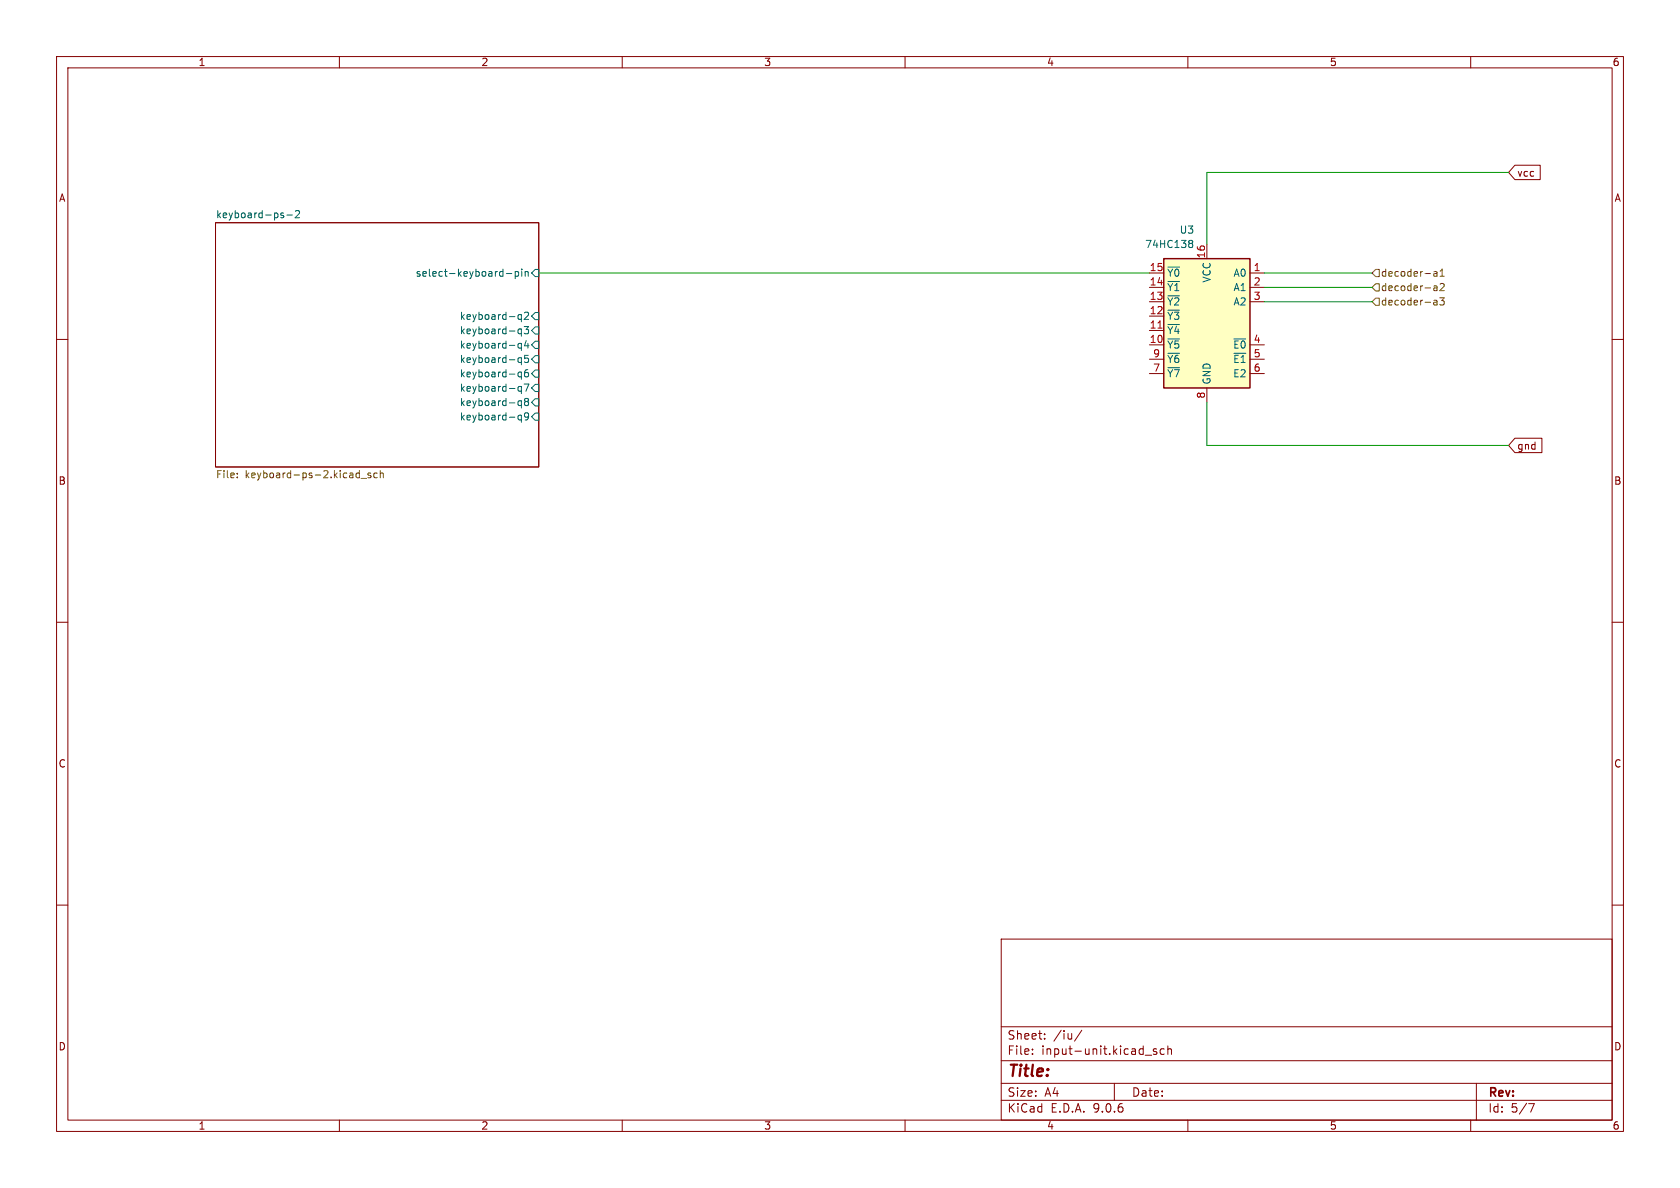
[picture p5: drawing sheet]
(kicad_sch
 (version 20250114)
 (generator "eeschema")
 (generator_version "9.0")
 (paper "A4")
 (lib_symbols
  (symbol "74xx:74HC138" (exclude_from_sim no) (in_bom yes) (on_board yes)
   (property "Reference" "U" (at -7.62 13.97 0) (effects (font (size 1.27 1.27)) (justify left bottom)))
   (property "Value" "74HC138" (at 2.54 -11.43 0) (effects (font (size 1.27 1.27)) (justify left top)))
   (property "Footprint" "" (at 0 0 0) (effects (font (size 1.27 1.27)) (hide yes)))
   (property "Datasheet" "http://www.ti.com/lit/ds/symlink/cd74hc238.pdf" (at 0 0 0) (effects (font (size 1.27 1.27)) (hide yes)))
   (property "Description" "3-to-8 line decoder/multiplexer inverting, DIP-16/SOIC-16/SSOP-16" (at 0 0 0) (effects (font (size 1.27 1.27)) (hide yes)))
   (symbol "74HC138_0_1"
    (rectangle (start -7.62 12.7) (end 7.62 -10.16) (stroke (width 0.254) (type default)) (fill (type background))))
   (symbol "74HC138_1_1"
    (pin input line (at -10.16 10.16 0) (length 2.54) (name "A0" (effects (font (size 1.27 1.27)))) (number "1" (effects (font (size 1.27 1.27)))))
    (pin input line (at -10.16 7.62 0) (length 2.54) (name "A1" (effects (font (size 1.27 1.27)))) (number "2" (effects (font (size 1.27 1.27)))))
    (pin input line (at -10.16 5.08 0) (length 2.54) (name "A2" (effects (font (size 1.27 1.27)))) (number "3" (effects (font (size 1.27 1.27)))))
    (pin input line (at -10.16 -2.54 0) (length 2.54) (name "~{E0}" (effects (font (size 1.27 1.27)))) (number "4" (effects (font (size 1.27 1.27)))))
    (pin input line (at -10.16 -5.08 0) (length 2.54) (name "~{E1}" (effects (font (size 1.27 1.27)))) (number "5" (effects (font (size 1.27 1.27)))))
    (pin input line (at -10.16 -7.62 0) (length 2.54) (name "E2" (effects (font (size 1.27 1.27)))) (number "6" (effects (font (size 1.27 1.27)))))
    (pin power_in line (at 0 15.24 270) (length 2.54) (name "VCC" (effects (font (size 1.27 1.27)))) (number "16" (effects (font (size 1.27 1.27)))))
    (pin power_in line (at 0 -12.7 90) (length 2.54) (name "GND" (effects (font (size 1.27 1.27)))) (number "8" (effects (font (size 1.27 1.27)))))
    (pin output line (at 10.16 10.16 180) (length 2.54) (name "~{Y0}" (effects (font (size 1.27 1.27)))) (number "15" (effects (font (size 1.27 1.27)))))
    (pin output line (at 10.16 7.62 180) (length 2.54) (name "~{Y1}" (effects (font (size 1.27 1.27)))) (number "14" (effects (font (size 1.27 1.27)))))
    (pin output line (at 10.16 5.08 180) (length 2.54) (name "~{Y2}" (effects (font (size 1.27 1.27)))) (number "13" (effects (font (size 1.27 1.27)))))
    (pin output line (at 10.16 2.54 180) (length 2.54) (name "~{Y3}" (effects (font (size 1.27 1.27)))) (number "12" (effects (font (size 1.27 1.27)))))
    (pin output line (at 10.16 0 180) (length 2.54) (name "~{Y4}" (effects (font (size 1.27 1.27)))) (number "11" (effects (font (size 1.27 1.27)))))
    (pin output line (at 10.16 -2.54 180) (length 2.54) (name "~{Y5}" (effects (font (size 1.27 1.27)))) (number "10" (effects (font (size 1.27 1.27)))))
    (pin output line (at 10.16 -5.08 180) (length 2.54) (name "~{Y6}" (effects (font (size 1.27 1.27)))) (number "9" (effects (font (size 1.27 1.27)))))
    (pin output line (at 10.16 -7.62 180) (length 2.54) (name "~{Y7}" (effects (font (size 1.27 1.27)))) (number "7" (effects (font (size 1.27 1.27))))))
   (embedded_fonts no)))
 (wire
  (pts (xy 266.7 30.48) (xy 213.36 30.48))
  (stroke (width 0) (type default)))
 (wire
  (pts (xy 213.36 78.74) (xy 266.7 78.74))
  (stroke (width 0) (type default)))
 (wire
  (pts (xy 213.36 71.12) (xy 213.36 78.74))
  (stroke (width 0) (type default)))
 (wire
  (pts (xy 213.36 30.48) (xy 213.36 43.18))
  (stroke (width 0) (type default)))
 (wire
  (pts (xy 95.25 48.26) (xy 203.2 48.26))
  (stroke (width 0) (type default)))
 (wire
  (pts (xy 223.52 48.26) (xy 242.57 48.26))
  (stroke (width 0) (type default)))
 (wire
  (pts (xy 223.52 50.8) (xy 242.57 50.8))
  (stroke (width 0) (type default)))
 (wire
  (pts (xy 223.52 53.34) (xy 242.57 53.34))
  (stroke (width 0) (type default)))
 (global_label "vcc"
  (shape input)
  (at 266.7 30.48 0)
  (fields_autoplaced yes)
  (effects (font (size 1.27 1.27)) (justify left))
  (property "Intersheetrefs" "${INTERSHEET_REFS}" (at 272.83 30.48 0) (effects (font (size 1.27 1.27)) (justify left) (hide yes))))
 (global_label "gnd"
  (shape input)
  (at 266.7 78.74 0)
  (fields_autoplaced yes)
  (effects (font (size 1.27 1.27)) (justify left))
  (property "Intersheetrefs" "${INTERSHEET_REFS}" (at 273.1322 78.74 0) (effects (font (size 1.27 1.27)) (justify left) (hide yes))))
 (hierarchical_label "decoder-a2"
  (shape input)
  (at 242.57 50.8 0)
  (effects (font (size 1.27 1.27)) (justify left)))
 (hierarchical_label "decoder-a3"
  (shape input)
  (at 242.57 53.34 0)
  (effects (font (size 1.27 1.27)) (justify left)))
 (hierarchical_label "decoder-a1"
  (shape input)
  (at 242.57 48.26 0)
  (effects (font (size 1.27 1.27)) (justify left)))
 (symbol
  (lib_id "74xx:74HC138")
  (at 213.36 58.42 0)
  (mirror y)
  (unit 1)
  (exclude_from_sim no)
  (in_bom yes)
  (on_board yes)
  (dnp no)
  (property "Reference" "U3" (at 211.2167 40.64 0) (effects (font (size 1.27 1.27)) (justify left)))
  (property "Value" "74HC138" (at 211.2167 43.18 0) (effects (font (size 1.27 1.27)) (justify left)))
  (property "Footprint" "" (at 213.36 58.42 0) (effects (font (size 1.27 1.27)) (hide yes)))
  (property "Datasheet" "http://www.ti.com/lit/ds/symlink/cd74hc238.pdf" (at 213.36 58.42 0) (effects (font (size 1.27 1.27)) (hide yes)))
  (property "Description" "3-to-8 line decoder/multiplexer inverting, DIP-16/SOIC-16/SSOP-16" (at 213.36 58.42 0) (effects (font (size 1.27 1.27)) (hide yes)))
  (pin "11")
  (pin "10")
  (pin "1")
  (pin "2")
  (pin "3")
  (pin "4")
  (pin "5")
  (pin "9")
  (pin "7")
  (pin "6")
  (pin "16")
  (pin "8")
  (pin "15")
  (pin "14")
  (pin "13")
  (pin "12"))
 (sheet
  (at 38.1 39.37)
  (size 57.15 43.18)
  (exclude_from_sim no)
  (in_bom yes)
  (on_board yes)
  (dnp no)
  (fields_autoplaced yes)
  (stroke (width 0.1524) (type solid))
  (fill (color 0 0 0 0.0000))
  (property "Sheetname" "keyboard-ps-2" (at 38.1 38.6584 0) (effects (font (size 1.27 1.27)) (justify left bottom)))
  (property "Sheetfile" "keyboard-ps-2.kicad_sch" (at 38.1 83.1346 0) (effects (font (size 1.27 1.27)) (justify left top)))
  (pin "select-keyboard-pin" input (at 95.25 48.26 0) (effects (font (size 1.27 1.27)) (justify right)))
  (pin "keyboard-q2" input (at 95.25 55.88 0) (effects (font (size 1.27 1.27)) (justify right)))
  (pin "keyboard-q3" input (at 95.25 58.42 0) (effects (font (size 1.27 1.27)) (justify right)))
  (pin "keyboard-q4" input (at 95.25 60.96 0) (effects (font (size 1.27 1.27)) (justify right)))
  (pin "keyboard-q5" input (at 95.25 63.5 0) (effects (font (size 1.27 1.27)) (justify right)))
  (pin "keyboard-q6" input (at 95.25 66.04 0) (effects (font (size 1.27 1.27)) (justify right)))
  (pin "keyboard-q7" input (at 95.25 68.58 0) (effects (font (size 1.27 1.27)) (justify right)))
  (pin "keyboard-q8" input (at 95.25 71.12 0) (effects (font (size 1.27 1.27)) (justify right)))
  (pin "keyboard-q9" input (at 95.25 73.66 0) (effects (font (size 1.27 1.27)) (justify right))))
 (sheet_instances
  (path ""
   (page "1")))
 (embedded_fonts no))
